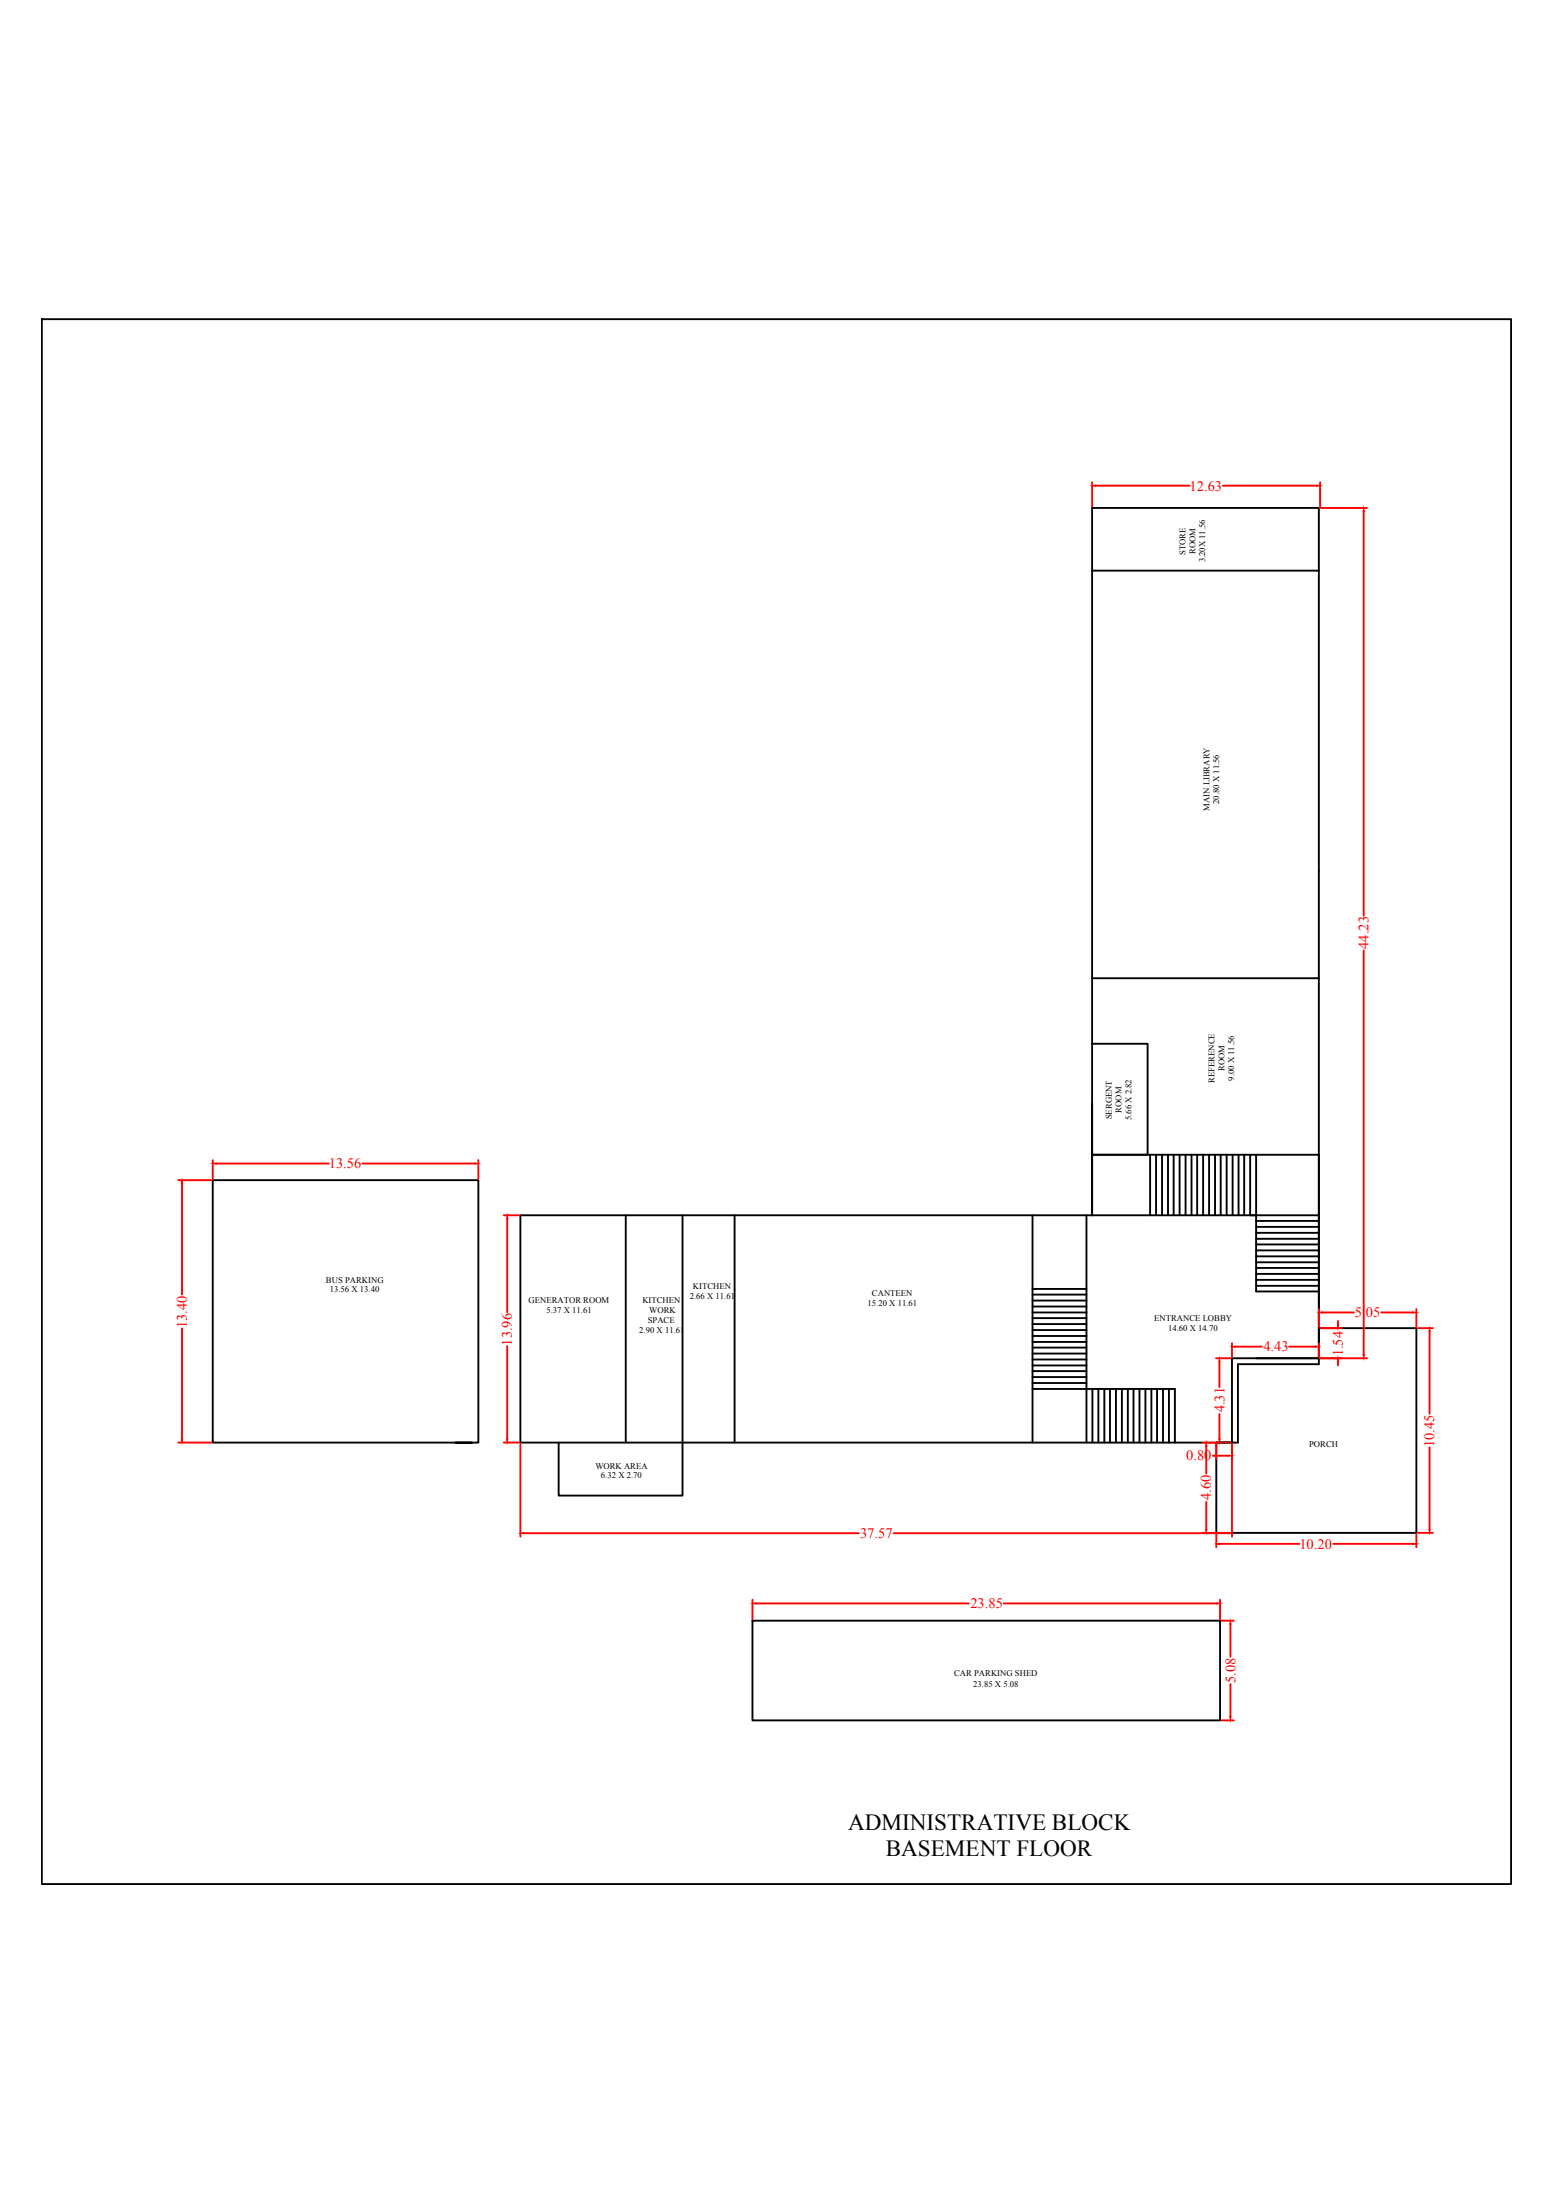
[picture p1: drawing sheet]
<svg xmlns="http://www.w3.org/2000/svg" width="210mm" height="297mm" viewBox="0 0 210 297" stroke-linecap="round" stroke-linejoin="round" font-family="sans-serif">
<!-- layer: 0 -->
<g fill="none" stroke="#000" stroke-width=".25">
<path d="M5.6 43.1h198.4v211.3h-198.4zM147.4 77h30.6M147.4 132.1h30.6M147.4 149.1v15v-95.5h30.6v114.8h-11.7v11.4h-2.1v12.2h27v-27.7h-13.2M147.4 140.9h7.5v15h-7.5h30.6v28.3h-10.9v10.6h-96.9v-30.7h107.8M155.3 155.9v8.2M156.1 155.9v8.2M156.9 155.9v8.2M157.7 155.9v8.2M158.4 155.9v8.2M159.2 155.9v8.2M160 155.9v8.2"/>
<path d="M160.8 155.9v8.2M161.6 155.9v8.2M162.4 155.9v8.2M163.2 155.9v8.2M164 155.9v8.2M164.8 155.9v8.2M165.6 155.9v8.2M166.4 155.9v8.2M167.2 155.9v8.2M168 155.9v8.2M168.8 155.9v8.2h.8M169.6 155.9v18.5h8.4"/>
<path d="M84.5 164.1v30.7M92.1 164.1v37.8h-16.7v-7.1M99.2 164.1v30.7M139.4 179.6h7.3M139.4 178.8h7.3M139.4 178h7.3M139.4 177.2h7.3M139.4 176.4h7.3M139.4 175.6h7.3M139.4 174.8h7.3M139.4 174h7.3M139.4 164.1v30.7"/>
<path d="M146.7 164.1v30.7M169.6 164.8h8.4M169.6 165.7h8.4M169.6 166.5h8.4M169.6 167.3h8.4M169.6 168h8.4M169.6 168.8h8.4M169.6 169.6h8.4M169.6 170.4h8.4M169.6 171.2h8.4M169.6 172h8.4M169.6 172.8h8.4"/>
<path d="M169.6 173.6h8.4M61.5 194.8h3.1v-35.5h-35.9v35.5h35M139.4 187.5h19.2v7.3M139.4 186.7h7.3M139.4 185.9h7.3M139.4 185.1h7.3M139.4 184.4h7.3M139.4 183.6h7.3M139.4 182.8h7.3M139.4 181.9h7.3M139.4 181.2h7.3M139.4 180.4h7.3"/>
<path d="M147.5 187.5v7.3M148.3 187.5v7.3M149.1 187.5v7.3M149.8 187.5v7.3M150.6 187.5v7.3M151.4 187.5v7.3M152.2 187.5v7.3M153 187.5v7.3M153.8 187.5v7.3M154.6 187.5v7.3M155.4 187.5v7.3M156.2 187.5v7.3"/>
<path d="M157 187.5v7.3M157.8 187.5v7.3M101.6 218.8h63.1v13.5h-63.1z"/>
</g>
<!-- layer: 3.05 -->
<g fill="none" stroke="#f00" stroke-width=".25">
<path d="M147.4 65.1v3.3M147.9 65.6h12.7M165.1 65.6h12.6M178.2 68.6h6.3M178.2 65.1v3.3M184.1 69v54.7M184.1 128.3v54.6M24.1 159.3h4.4M24.6 159.8v15M28.7 156.6v2.6M29.2 157.1h15.2M48.9 157.1h15.2"/>
<path d="M64.6 156.6v2.6M24.6 179.4v14.9M68 164.1h2.1M68.5 164.5v12.7M178 176.7v2.5M178.2 179.3h2.9M178.5 177.2h4.3M180.6 178.4v.4M186.5 177.2h4.2M191.2 176.7v2.5M191.4 179.3h2M193 179.8v11.1"/>
<path d="M24.1 194.8h4.4M68 194.8h2.1M68.5 181.7v12.6M70.2 194.9v12.6M162.3 194.8h1.7M162.8 195.3v3.7M163.7 196.6h.5M164.1 194.8h2M164.1 183.4h2M164.2 194.9v2.1M164.6 183.9v3.4M164.6 190.9v3.4"/>
<path d="M164.6 196.6h1.2M166.3 181.4v1.8M166.3 194.9v12.6M166.8 181.8h3.5M174 181.8h3.6M178 181.4v1.8M178.2 183.4h6.3M180.6 183.9v.5M193 195.4v11.1M70.7 207h45.2M101.6 216v2.7M102 216.5h28.8"/>
<path d="M120.6 207h45.2M135.5 216.5h28.7M162.3 207h1.7M162.8 202.8v3.7M164.2 207.1v1.8M164.6 208.4h10.8M164.7 216v2.7M164.9 218.8h1.7M166.1 219.3v4.4M180 208.4h10.7M191.2 207.1v1.8M191.4 207h2"/>
<path d="M164.9 232.3h1.7M166.1 227.4v4.4"/>
</g>
<g fill="#f00" stroke="#f00" stroke-width=".13">
<path d="M101.6 216.5l.4-.1v.2z"/>
<path d="M164.2 216.4l.5 .1-.5 .1z"/>
<path d="M166.1 218.8l.1 .5h-.2z"/>
<path d="M166 231.8h.2l-.1 .5z"/>
<path d="M24.5 194.3h.2l-.1 .5z"/>
<path d="M24.6 159.3l.1 .5h-.2z"/>
<path d="M28.7 157.1l.5-.1v.2z"/>
<path d="M64.1 157l.5 .1-.5 .1z"/>
<path d="M178 177.2l.5-.1v.2z"/>
<path d="M190.7 177.1l.5 .1-.5 .1z"/>
<path d="M192.9 206.5h.2l-.1 .5z"/>
<path d="M193 179.3l.1 .5h-.2z"/>
<path d="M190.7 208.4h.5l-.5 .1z"/>
<path d="M164.2 208.4h.4v.1z"/>
<path d="M162.7 206.5h.2l-.1 .5z"/>
<path d="M162.8 194.8l.1 .5h-.2z"/>
<path d="M180.6 178.8h.1l-.1 .5z"/>
<path d="M180.6 183.4l.1 .5h-.1z"/>
<path d="M165.8 196.5l.5 .1h-.5z"/>
<path d="M164.2 196.6l.4-.1v.1z"/>
<path d="M165.8 206.9l.5 .1-.5 .1z"/>
<path d="M70.2 207l.5-.1v.2z"/>
<path d="M184 182.9h.2l-.1 .5z"/>
<path d="M184.1 68.6l.1 .4h-.2z"/>
<path d="M177.6 181.7l.4 .1-.4 .1z"/>
<path d="M166.3 181.8l.5-.1v.2z"/>
<path d="M164.6 183.4l.1 .5h-.2z"/>
<path d="M164.5 194.3h.2l-.1 .5z"/>
<path d="M68.5 164.1l.1 .4h-.2z"/>
<path d="M68.4 194.3h.2l-.1 .5z"/>
<path d="M147.4 65.6l.5-.1v.2z"/>
<path d="M177.7 65.5l.5 .1-.5 .1z"/>
</g>
<g font-size="3.1">
<text x="114.5" y="247.1">ADMINISTRATIVE BLOCK</text>
<text x="119.6" y="250.7">BASEMENT FLOOR</text>
</g>
<g font-size="2" fill="#f00">
<text x="160.6" y="66.3">12.63</text>
<text x="184.7" y="128.1" transform="rotate(-90 184.7 128.1)">44.23</text>
<text x="44.4" y="157.7">13.56</text>
<text x="25.2" y="179.4" transform="rotate(-90 25.2 179.4)">13.40</text>
<text x="182.9" y="177.9">5.05</text>
<text x="69.1" y="181.7" transform="rotate(-90 69.1 181.7)">13.96</text>
<text x="170.5" y="182.5">4.43</text>
<text x="181.3" y="183.1" transform="rotate(-90 181.3 183.1)">1.54</text>
<text x="165.3" y="190.7" transform="rotate(-90 165.3 190.7)">4.31</text>
<text x="160.1" y="197.2">0.80</text>
<text x="193.6" y="195.4" transform="rotate(-90 193.6 195.4)">10.45</text>
<text x="163.5" y="202.6" transform="rotate(-90 163.5 202.6)">4.60</text>
<text x="116.1" y="207.6">37.57</text>
<text x="175.4" y="209.1">10.20</text>
<text x="131" y="217.1">23.85</text>
<text x="166.8" y="227.2" transform="rotate(-90 166.8 227.2)">5.08</text>
</g>
<g font-size="1.2">
<text x="160" y="74.9" transform="rotate(-90 160 74.9)">STORE</text>
<text x="161.4" y="74.8" transform="rotate(-90 161.4 74.8)">ROOM</text>
<text x="162.7" y="75.9" transform="rotate(-90 162.7 75.9)">3.20X 11.56</text>
<text x="163.3" y="109.5" transform="rotate(-90 163.3 109.5)">MAIN LIBRARY</text>
<text x="164.6" y="108.5" transform="rotate(-90 164.6 108.5)">20.80 X 11.56</text>
<text x="163.9" y="146.2" transform="rotate(-90 163.9 146.2)">REFERENCE</text>
<text x="165.3" y="144.6" transform="rotate(-90 165.3 144.6)">ROOM</text>
<text x="166.6" y="145.9" transform="rotate(-90 166.6 145.9)">9.00 X 11.56</text>
<text x="150.1" y="151.1" transform="rotate(-90 150.1 151.1)">SERGENT</text>
<text x="151.4" y="150.2" transform="rotate(-90 151.4 150.2)">ROOM</text>
<text x="152.8" y="151.3" transform="rotate(-90 152.8 151.3)">5.66 X 2.82</text>
<text x="44" y="173.2">BUS PARKING</text>
<text x="44.5" y="174.5">13.56 X 13.40</text>
<text x="71.3" y="176">GENERATOR ROOM</text>
<text x="73.8" y="177.3">5.37 X 11.61</text>
<text x="86.3" y="179.9">2.90 X 11.61</text>
<text x="86.7" y="176">KITCHEN</text>
<text x="87.4" y="178.6">SPACE</text>
<text x="87.6" y="177.3">WORK</text>
<text x="93.1" y="175.4">2.66 X 11.61</text>
<text x="93.5" y="174">KITCHEN</text>
<text x="117.1" y="176.3">15.20 X 11.61</text>
<text x="117.7" y="175">CANTEEN</text>
<text x="155.8" y="178.4">ENTRANCE LOBBY</text>
<text x="157.7" y="179.7">14.60 X 14.70</text>
<text x="176.7" y="195.4">PORCH</text>
<text x="80.4" y="198.3">WORK AREA</text>
<text x="81.1" y="199.6">6.32 X 2.70</text>
<text x="128.8" y="226.4">CAR PARKING SHED</text>
<text x="131.4" y="227.7">23.85 X 5.08</text>
</g>
</svg>
